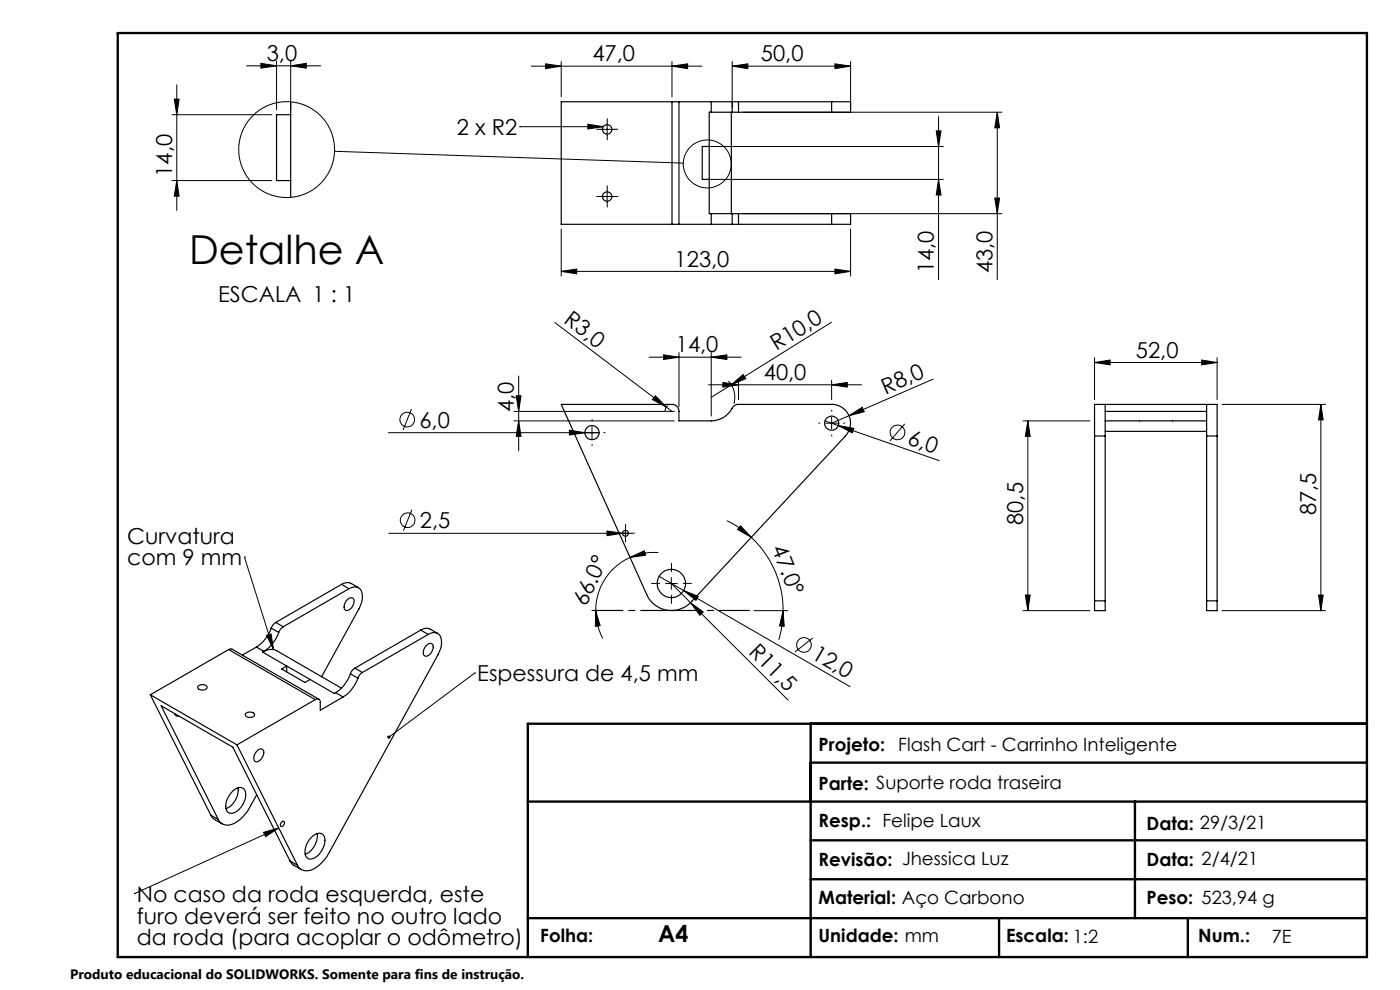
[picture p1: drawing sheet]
<svg xmlns="http://www.w3.org/2000/svg" width="297mm" height="210mm" viewBox="0 0 297 210" stroke-linecap="round" stroke-linejoin="round" font-family="sans-serif">
<g fill="none" stroke="#000" stroke-width=".21">
<path d="M37.5 18v26.7M52.3 14h15.7M55.4 13.4l3.3 .6-3.3 .5zM58.7 12.9v10.4M61.7 14l3.3-.6v1.1zM61.7 12.9v10.4M112.7 14h36.2M115.7 13.5l3.4 .5-3.4 .6zM119.1 13v7.6M142.6 14l3.3-.5v1.1zM142.6 13v7.6M155.3 14l3.3-.5v1.1z"/>
<path d="M155.3 14h25.1M155.3 13v9.8M177.1 13.5l3.3 .5-3.3 .6zM180.4 13v9.8M36.5 24.3h21.2M36.5 38.3h21.2M37 21h1l-.5 3.3zM37.5 38.3l.5 3.3h-1zM71 32.1l74 2.5M110.2 26.9h.1M110.2 26.9h17.8M124.7 26.3l3.3 .6-3.3 .5z"/>
<path d="M127.6 27.4h2.5M128.8 26.2v2.5M150 31.1h50.1M150 38.1h50.1M157.7 23.8h54.8M198.6 27.8h1l-.5 3.3zM199.1 38.1l.5 3.3h-1zM199.1 24.7v34.6M211.6 23.8l.5 3.3h-1.1zM211.6 23.8v35.5M119.1 57.6l3.2-.5v1zM119.1 48.6v10"/>
<path d="M119.1 57.6h61.3M127.6 41.7h2.5M128.8 40.5v2.5M157.7 45.3h54.8M177.1 57.1l3.3 .5-3.3 .5zM180.4 48.6v10M211 42h1.1l-.5 3.3zM110 79.8v15.8M117.7 68.4l23.7 18M137.7 75.8h19.5M140.8 75.3l3.2 .5-3.2 .5zM144 74.8v11.5"/>
<path d="M150.9 75.8l3.3-.5v1zM150.9 74.8v13.5M176.4 68.4l-21.2 13.2M232.2 76.9l3.3-.5v1zM232.2 75.9v8.9M232.2 76.9h26M254.9 76.4l3.3 .5-3.3 .5zM258.2 75.9v8.9M82.4 91.8h44.7M87.3 86.8l-1.8 4.4M109 89.3h34.1M109 87.3h34.1"/>
<path d="M109.5 84h1l-.5 3.3zM110 89.3l.5 3.3h-1zM120.8 91.3l3.3 .5-3.3 .5zM125.6 90.5v2.5M139 84l2.4 2.4-3-1.6zM141.4 86.4l1.2 .9M141.7 86l-.4 .5-.2 .7M150.3 81.6h32.5M153.4 81.1l3.3 .5-3.3 .5zM154.5 80.8a4.9 4.9 0 0 1 1.2 4.8M155.2 81.6l2.5-2.2 .5 .9zM155.2 81.6l-4.3 2.7"/>
<path d="M156.7 80.6v4.2M175 89.3l24.2 8.4M175.2 89.8h2.5M176.4 81.6l3.3-.5v1zM176.4 80.6v4.2M176.4 88.5v2.5M177.8 90.3l3.3 .6-.3 .9zM180.1 88.2l2.8-1.8 .4 .9zM191.9 89.9l-3.1 3.6M197.9 80.4l-21.5 9.4M217 89.3h14.2M218.1 89.3l.4 3.3h-1z"/>
<path d="M218.1 89.3v40.2M259.2 85.8h22M280.2 85.8l.5 3.3h-1zM280.2 85.8v43.7M51.9 118.2h.1M51.9 118.2l6.1 19.6M82.5 113.1h51.4M87.4 108.1l-1.8 4.5M128.8 112.6l3.3 .5-3.3 .5zM132.7 111.9v2.5M133.7 118.2l3-1.4 .2 1zM133.7 118.2a12.4 12.4 0 0 0-7.3 11.3"/>
<path d="M139.7 117.2a12.5 12.5 0 0 0-6 1M154.2 110.4a21.1 21.1 0 0 1 5.2 3.6M157.1 111.5l2.3 2.5-2.9-1.7zM159.4 114a21.3 21.3 0 0 1 6.7 15.5M56.6 134.8l.9-.3 .5 3.3zM126.4 129.5l.9 3.2-1 .1zM126.4 129.5a12.3 12.3 0 0 0 1.5 5.9M139.8 122.3l40.5 23.4M141.2 123.8h2.5M142.4 122.5v2.5M142.4 123.8l24.8 24.7M145 125.3l3.1 1.2-.5 .8z"/>
<path d="M146.5 127.8l2.7 2-.7 .7zM159.9 129.5h7.2M166.1 129.5l.3 3.3h-1zM166.1 129.5a20.6 20.6 0 0 1-.9 6.2M172.4 135.3l-3.7 3M217 129.5h14.2M217.5 126.2h1l-.4 3.3zM259.2 129.5h22M279.7 126.2h1l-.5 3.3zM100.7 142.8h.1M100.7 142.8l-18.2 13.6M55.9 176.6l3.2-1-2.8 1.9z"/>
<path d="M59.1 175.6l-30.6 14M28.5 189.6h.1"/>
<circle cx="60.8" cy="31.7" r="10.2"/>
<circle cx="150" cy="34.8" r="5.1"/>
<circle cx="86.4" cy="89" r="1.55"/>
<circle cx="190.4" cy="91.7" r="1.56"/>
<circle cx="86.5" cy="110.3" r="1.56"/>
<circle cx="170.6" cy="136.8" r="1.55"/>
</g>
<g fill="none" stroke="#000" stroke-width=".21" stroke-dasharray="15.2 1.3 1.3 1.3">
<path d="M127.6 27.4h-1M128.8 26.2v-1M128.8 28.7v1M130.1 27.4h1M127.6 41.7h-1M128.8 40.4v-1M128.8 42.9v1M130.1 41.7h1M123.1 91.8h-.2M125.6 89.3v-.3M125.6 94.3v.2M128.1 91.8h.3"/>
<path d="M173.9 89.8h-.2M176.4 87.3v-.3M176.4 92.3v.2M178.9 89.8h.3M131.5 113.1h-.7M132.7 111.9v-.7M132.7 114.4v.6M134 113.1h.6M139.9 123.8h-1.7M142.4 121.3v-1.8M142.4 126.3v1.7M144.9 123.8h1.8"/>
</g>
<path d="M142.4 129.5h-16.8" fill="none" stroke="#000" stroke-width=".25" stroke-dasharray="15.2 1.3 1.3 1.3" stroke-dashoffset="8.7"/>
<path d="M142.4 129.5h16.6" fill="none" stroke="#000" stroke-width=".25" stroke-dasharray="15.2 1.3 1.3 1.3" stroke-dashoffset="8.9"/>
<path d="M25 7h265v196h-265zM172 153.5v49.5M290 153.5h-178v49.5M112 170h178M172 161.8h118M172 178.3h118M240.8 170v24.8M172 186.5h118M211.9 194.8v8.2M252 194.8v8.2M290 194.8h-178" fill="none" stroke="#000" stroke-width=".5"/>
<g fill="#000">
<path d="M120.8 91.3l3.3 .5-3.3 .5zM139 84l2.4 2.4-3-1.6zM155.2 81.6l2.5-2.2 .5 .9zM177.8 90.3l3.3 .6-.3 .9zM180.1 88.2l2.8-1.8 .4 .9zM128.8 112.6l3.3 .5-3.3 .5zM145 125.3l3.1 1.2-.5 .8zM146.5 127.8l2.7 2-.7 .7z"/>
<path d="M155.3 14l3.3-.5v1.1zM177.1 13.5l3.3 .5-3.3 .6z"/>
<path d="M124.7 26.3l3.3 .6-3.3 .5zM56.6 134.8l.9-.3 .5 3.3zM82.3 156.1l-.1 .4 .3-.1-.3 .2a.34 .34 0 0 0 .5 0 .34 .34 0 0 0 .1-.5 .34 .34 0 0 0-.5 0zM55.9 176.6l3.2-1-2.8 1.9z"/>
<path d="M119.1 57.6l3.2-.5v1zM177.1 57.1l3.3 .5-3.3 .5z"/>
<path d="M150.9 75.8l3.3-.5v1zM140.8 75.3l3.2 .5-3.2 .5zM142.6 14l3.3-.5v1.1zM115.7 13.5l3.4 .5-3.4 .6zM61.7 14l3.3-.6v1.1zM55.4 13.4l3.3 .6-3.3 .5z"/>
<path d="M232.2 76.9l3.3-.5v1zM254.9 76.4l3.3 .5-3.3 .5z"/>
<path d="M110 89.3l.5 3.3h-1zM109.5 84h1l-.5 3.3z"/>
<path d="M153.4 81.1l3.3 .5-3.3 .5zM176.4 81.6l3.3-.5v1z"/>
<path d="M218.1 89.3l.4 3.3h-1zM217.5 126.2h1l-.4 3.3zM198.6 27.8h1l-.5 3.3zM199.1 38.1l.5 3.3h-1zM211.6 23.8l.5 3.3h-1.1zM211 42h1.1l-.5 3.3zM37 21h1l-.5 3.3zM37.5 38.3l.5 3.3h-1z"/>
<path d="M280.2 85.8l.5 3.3h-1zM279.7 126.2h1l-.5 3.3z"/>
<path d="M133.7 118.2l3-1.4 .2 1zM126.4 129.5l.9 3.2-1 .1z"/>
<path d="M166.1 129.5l.3 3.3h-1zM157.1 111.5l2.3 2.5-2.9-1.7z"/>
</g>
<g fill="none" stroke="#000" stroke-width=".25">
<path d="M61.7 21.6v20.3M61.7 24.3h-3v14h3M142.6 21.6h1.4M142.6 21.6h-23.5v26h23.5M142.6 21.6v26M144 21.6v26M144 21.6h6.9M150.5 31.1h-1.5v7h1.5M150.9 23.8h4.4M150.9 21.6h4.4M150.9 23.8h-.4v21.5h.4M150.9 21.6v2.2"/>
<path d="M155.2 23.8v21.5M155.3 23.8h1.4M155.3 21.6h1.4M155.3 21.6v2.2M156.7 23.8h19.7M156.7 21.6v2.2M156.7 21.6h19.7M176.4 21.6h4v2.2h-4M176.4 21.6v2.2M142.6 47.6h1.4M144 47.6h6.9M150.9 47.6h4.4"/>
<path d="M150.9 45.3h4.4M150.9 45.3v2.3M155.3 47.6h1.4M155.3 45.3h1.4M155.3 45.3v2.3M156.7 45.3v2.3M156.7 47.6h19.7M156.7 45.3h19.7M176.4 45.3h4v2.3h-4M176.4 45.3v2.3M119.1 85.8h23.5a1.45 1.45 0 0 1 1.4 1.5v2h6.9a5.3 5.3 0 0 0 4.7-3.1l.9-.4h19.9a4 4 0 0 1 3.7 2.4 4 4 0 0 1-.7 4.3l-32.5 35a5.7 5.7 0 0 1-9.7-1.4zM232.2 92.5v-6.7h26v6.7"/>
<path d="M232.2 92.5h2.3M232.2 92.5v35M234.5 85.8v6.7M234.5 89.3h21.5M234.5 92.5v35M234.5 91.5h21.5M234.5 87.3h21.5M256 85.8v6.7M256 92.5h2.2M256 92.5v35M258.2 92.5v35M48.5 137.8l.7-.1 18.5 10.6"/>
<path d="M48.5 137.8l-16.6 9.6M48.5 137.8l18.4 10.6M54.4 137.3l1.6 .9M54.4 137.3l-3 1.7M55.7 138.3a2.95 2.95 0 0 1 3-.3l13.7 8M55.7 138.3l5.1 3M56 138.2l-.3 .1M57.5 133.2a7.8 7.8 0 0 1-3.1 4.1M57.5 133.2l1.6 1M58.5 132l-.6 .5-.4 .7M58.5 132l1.6 1M59.1 134.2a7.8 7.8 0 0 1-3.1 4"/>
<path d="M60.1 133l-.6 .4-.4 .8M72.5 124l.6-.3 1-.1 2 1.1M72.5 124l1.5 .9M72.5 124l-14 8M73.4 127.5a.96 .96 0 0 1 1.6-.4 1.86 1.86 0 0 1-1.7 2.4 1.46 1.46 0 0 1 .1-2zM74 124.9a1.73 1.73 0 0 1 2.1-.2 1.73 1.73 0 0 1 .8 1.9l-.2 1.2-.6 1.4-7.9 14.3M74 124.9l-13.9 8.1M89.3 133.7l.6-.4h1l2 1.1M89.3 133.7l1.5 .9M89.3 133.7l-14 8M90.2 137.2a.96 .96 0 0 1 1.6-.4 1.99 1.99 0 0 1-1.6 2.4 1.31 1.31 0 0 1 0-2zM90.8 134.6a1.73 1.73 0 0 1 2.1-.2 1.73 1.73 0 0 1 .8 1.9l-.2 1.2-.6 1.4-23 41.8a7.2 7.2 0 0 1-4.5 4 2.01 2.01 0 0 1-2.3-1.2"/>
<path d="M90.8 134.6l-13.9 8.1M232.2 127.5v2h2.3v-2M232.2 127.5h2.3M256 127.5v2h2.2v-2M256 127.5h2.2M31.9 147.4l18.4 10.6M31.9 147.4l12.8 25.5M37.1 151.4l.3 .4 .5 .1M42 145.5a1.13 1.13 0 0 1 1.9 .4 1.23 1.23 0 0 1-2-.1zM50.3 158l12.8 25.5M52.1 151.4a1.14 1.14 0 0 1 1.9 .3 1.23 1.23 0 0 1-2 0zM54.7 159.1a.74 .74 0 0 1 .9-.2 .74 .74 0 0 1 .4 1 1.8 1.8 0 0 1-1.8 1.6 1.71 1.71 0 0 1 .5-2.4z"/>
<path d="M60.8 141.3l-1 .6 4.9 2.9 1.1-.7M60.8 141.3l5 2.8M60.8 141.3v1.2M65.8 144.1l5.1 3 .3-.2M66.9 148.4l-16.6 9.6M71.2 146.9l1.6 .9M72.8 147.8l-4.9 2.9v-1.7a.64 .64 0 0 0-.3-.7 .64 .64 0 0 0-.7 .1M74.3 142.9a7.6 7.6 0 0 1-3.1 4M74.3 142.9l1.6 1M75.3 141.7l-.6 .5-.4 .7M75.3 141.7l1.6 1M75.9 143.9a7.6 7.6 0 0 1-3.1 3.9"/>
<path d="M76.9 142.7l-.6 .4-.4 .8M44.7 172.9l.7 .8 1.7 1.1M44.7 172.9l1.6 .9M46.3 173.8l-12.1-24.1 15.2 8.8 12.1 24.1M49 168.2a2.03 2.03 0 0 1 2.6-.9 2.79 2.79 0 0 1-.1 3.4 2.78 2.78 0 0 1-2.9 1.7 2.22 2.22 0 0 1-.4-2.8zM50.5 167.1a4.3 4.3 0 0 1-2.6 4.4M54.5 168.6l-1.4 2.4a6.9 6.9 0 0 1-4.8 4l-1-.2-.6-.4-.4-.6M59.7 174.4a.37 .37 0 0 1 .6-.2 .37 .37 0 0 1 0 .6 .43 .43 0 0 1-.3 .5 .43 .43 0 0 1-.5-.2zM66.4 177.3a1.42 1.42 0 0 1 2.5 .4 4.3 4.3 0 0 1-2.8 4.5 1.34 1.34 0 0 1-1.4-1.8 4.9 4.9 0 0 1 1.7-3.1zM67.3 176.8a4.3 4.3 0 0 1-2.6 4.4M61.5 182.6l.7 .8 1.7 1.1M61.5 182.6l1.6 .9"/>
<circle cx="128.8" cy="27.5" r="1"/>
<circle cx="128.8" cy="41.7" r="1"/>
<circle cx="125.6" cy="91.8" r="1.51"/>
<circle cx="176.4" cy="89.8" r="1.49"/>
<circle cx="132.7" cy="113.1" r=".62"/>
<circle cx="142.4" cy="123.8" r="3"/>
</g>
<text font-size="8.5" x="40.1" y="55.9">Detalhe A</text>
<text font-size="4.9" x="139.6" y="199.9">A4</text>
<g font-size="4.7">
<text x="56.6" y="12.9">3,0</text>
<text x="125.7" y="13">47,0</text>
<text x="161.4" y="13">50,0</text>
<text x="96.9" y="28.6">2 x R2</text>
<text x="36.5" y="37.5" transform="rotate(-90 36.5 37.5)">14,0</text>
<text x="143.1" y="56.5">123,0</text>
<text x="198.1" y="58" transform="rotate(-90 198.1 58)">14,0</text>
<text x="210.6" y="58" transform="rotate(-90 210.6 58)">43,0</text>
<text x="46.3" y="64.1">ESCALA 1 : 1</text>
<text x="119.4" y="68.4" transform="rotate(37 119.4 68.4)">R3,0</text>
<text x="143.4" y="74.7">14,0</text>
<text x="164.7" y="74.5" transform="rotate(-32 164.7 74.5)">R10,0</text>
<text x="241" y="75.9">52,0</text>
<text x="162" y="80.6">40,0</text>
<text x="187.9" y="83.7" transform="rotate(-24 187.9 83.7)">R8,0</text>
<text x="109" y="87.5" transform="rotate(-90 109 87.5)">4,0</text>
<text x="89" y="90.7">6,0</text>
<text x="192.3" y="94.2" transform="rotate(19 192.3 94.2)">6,0</text>
<text x="89.1" y="112">2,5</text>
<text x="217" y="111.4" transform="rotate(-90 217 111.4)">80,5</text>
<text x="279.2" y="109.2" transform="rotate(-90 279.2 109.2)">87,5</text>
<text x="27" y="115.4">Curvatura</text>
<text x="27" y="119.9">com 9 mm</text>
<text x="163.6" y="116.3" transform="rotate(69 163.6 116.3)">47.0°</text>
<text x="124.3" y="128.8" transform="rotate(-65 124.3 128.8)">66.0°</text>
<text x="158.6" y="138.5" transform="rotate(45 158.6 138.5)">R11,5</text>
<text x="171.9" y="139.6" transform="rotate(30 171.9 139.6)">12,0</text>
<text x="101.3" y="144.5">Espessura de 4,5 mm</text>
<text x="29" y="191.4">No caso da roda esquerda, este</text>
<text x="29" y="195.9">furo deverá ser feito no outro lado</text>
<text x="29" y="200.4">da roda (para acoplar o odômetro)</text>
</g>
<g font-size="3.9">
<text x="173.7" y="159.2">Projeto:</text>
<text x="190.6" y="159.2">Flash Cart - Carrinho Inteligente</text>
<text x="173.7" y="167.6">Parte: Suporte roda traseira</text>
<text x="173.7" y="175.4">Resp.: Felipe Laux</text>
<text x="243.2" y="176.1">Data: 29/3/21</text>
<text x="173.7" y="183.7">Revisão: Jhessica Luz</text>
<text x="243.2" y="183.7">Data: 2/4/21</text>
<text x="173.7" y="191.7">Material: Aço Carbono</text>
<text x="243.2" y="191.7">Peso: 523,94 g</text>
<text x="114.6" y="199.9">Folha:</text>
<text x="173.7" y="199.9">Unidade: mm</text>
<text x="213.4" y="199.9">Escala: 1:2</text>
<text x="254.2" y="199.9">Num.:</text>
<text x="269.8" y="199.9">7E</text>
</g>
<text font-size="2.9" x="14.9" y="207.6">Produto educacional do SOLIDWORKS. Somente para fins de instrução.</text>
</svg>
